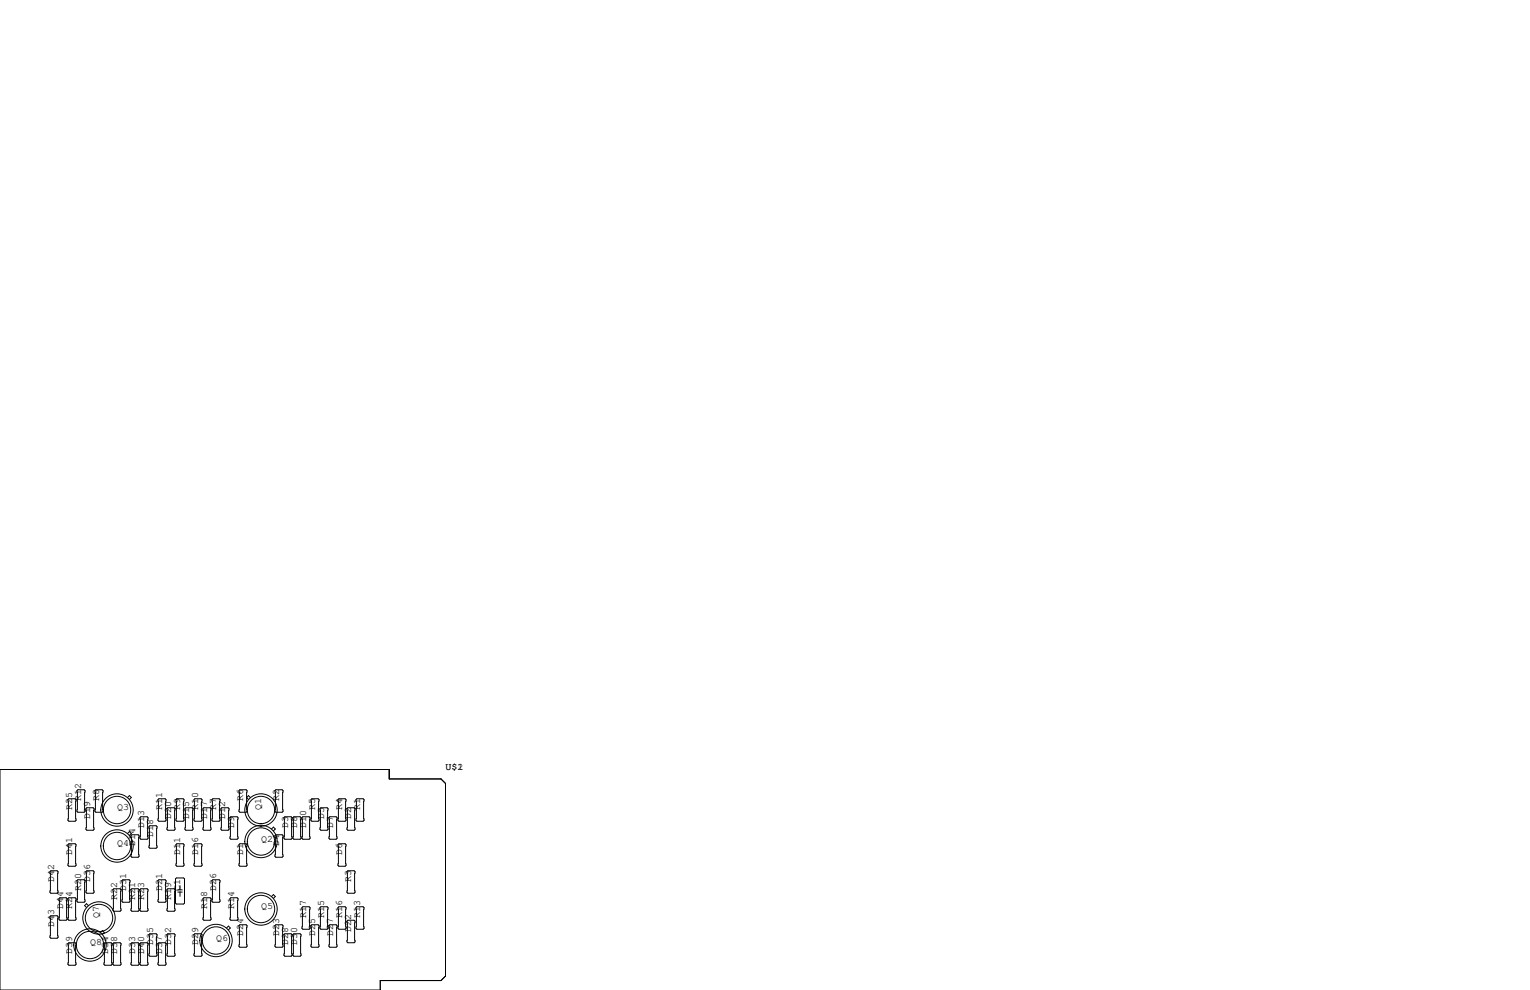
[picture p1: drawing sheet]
<svg xmlns="http://www.w3.org/2000/svg" width="432mm" height="279mm" viewBox="0 0 432 279" stroke-linecap="round" stroke-linejoin="round" font-family="sans-serif">
<g fill="none" stroke="#000" stroke-width=".28">
<path d="M0 217.2h109.9v2.6h14.6l1.2 1.3v54.4l-1.2 1.2h-17.2v2.7h-107.3zM19.4 238.1h1.8l.3 .3v5.8l-.3 .3h-1.8l-.2-.3v-5.8zM19.4 225.4h1.8l.3 .3v5.8l-.3 .3h-1.8l-.2-.3v-5.8zM22 222.9h1.7l.3 .2v5.9l-.3 .2h-1.7l-.3-.2v-5.9zM24.5 228h1.8l.2 .2v5.9l-.2 .2h-1.8l-.2-.2v-5.9zM27.1 222.9h1.7l.3 .2v5.9l-.3 .2h-1.7l-.3-.2v-5.9zM36 235.2l.5-.5 .6 .5-.6 .6M36 225.1l.5-.6 .6 .6-.6 .5M37 235.8l.2-.2h1.8l.2 .2v5.9l-.2 .2h-1.8l-.2-.2zM39.5 230.8l.3-.3h1.7l.3 .3v5.8l-.3 .3h-1.7l-.3-.3zM42 233.3l.3-.3h1.8l.2 .3v5.8l-.2 .3h-1.8l-.3-.3zM44.6 225.7l.2-.3h1.8l.3 .3v5.8l-.3 .3h-1.8l-.2-.3z"/>
<path d="M47.1 228.2l.3-.2h1.7l.3 .2v5.9l-.3 .2h-1.7l-.3-.2zM49.7 238.4l.2-.3h1.8l.2 .3v5.8l-.2 .3h-1.8l-.2-.3zM49.7 225.7l.2-.3h1.8l.2 .3v5.8l-.2 .3h-1.8l-.2-.3zM52.2 228.2l.3-.2h1.7l.3 .2v5.9l-.3 .2h-1.7l-.3-.2zM54.7 238.4l.3-.3h1.8l.2 .3v5.8l-.2 .3h-1.8l-.3-.3zM54.7 225.7l.3-.3h1.8l.2 .3v5.8l-.2 .3h-1.8l-.3-.3zM57.3 228.2l.2-.2h1.8l.3 .2v5.9l-.3 .2h-1.8l-.2-.2zM59.8 225.7l.3-.3h1.7l.3 .3v5.8l-.3 .3h-1.7l-.3-.3zM62.4 228.2l.2-.2h1.8l.2 .2v5.9l-.2 .2h-1.8l-.2-.2zM64.9 230.8l.3-.3h1.7l.3 .3v5.8l-.3 .3h-1.7l-.3-.3zM67.4 238.4l.3-.3h1.8l.2 .3v5.8l-.2 .3h-1.8l-.3-.3zM67.4 223.1l.3-.2h1.8l.2 .2v5.9l-.2 .2h-1.8l-.3-.2z"/>
<path d="M70.7 225.1l-.6-.5-.5 .5 .5 .5M76.6 234l.6-.6 .5 .6-.5 .5M77.6 223.1l.3-.2h1.7l.3 .2v5.9l-.3 .2h-1.7l-.3-.2zM77.9 235.6h1.7l.3 .2v5.9l-.3 .2h-1.7l-.3-.2v-5.9zM80.1 230.8l.3-.3h1.8l.2 .3v5.8l-.2 .3h-1.8l-.3-.3zM82.7 230.8l.2-.3h1.8l.3 .3v5.8l-.3 .3h-1.8l-.2-.3zM85.2 230.8l.3-.3h1.7l.3 .3v5.8l-.3 .3h-1.7l-.3-.3zM88 225.4h1.8l.2 .3v5.8l-.2 .3h-1.8l-.2-.3v-5.8zM90.6 228h1.7l.3 .2v5.9l-.3 .2h-1.7l-.3-.2v-5.9zM92.8 230.8l.3-.3h1.8l.2 .3v5.8l-.2 .3h-1.8l-.3-.3zM95.6 238.1h1.8l.3 .3v5.8l-.3 .3h-1.8l-.2-.3v-5.8zM95.6 225.4h1.8l.3 .3v5.8l-.3 .3h-1.8l-.2-.3v-5.8z"/>
<path d="M98.2 228h1.7l.3 .2v5.9l-.3 .2h-1.7l-.3-.2v-5.9zM100.7 225.4h1.8l.2 .3v5.8l-.2 .3h-1.8l-.2-.3v-5.8zM14.1 258.7l.3-.3h1.7l.3 .3v5.8l-.3 .3h-1.7l-.3-.3zM14.1 246l.3-.3h1.7l.3 .3v5.8l-.3 .3h-1.7l-.3-.3zM16.6 253.6l.3-.2h1.8l.2 .2v5.9l-.2 .2h-1.8l-.3-.2zM19.2 253.6l.2-.2h1.8l.3 .2v5.9l-.3 .2h-1.8l-.2-.2zM21.7 248.5l.3-.2h1.7l.3 .2v5.9l-.3 .2h-1.7l-.3-.2zM24.3 246l.2-.3h1.8l.2 .3v5.8l-.2 .3h-1.8l-.2-.3zM24.9 255.6l-.5-.6-.5 .6 .5 .5M31.9 251.1l.2-.3h1.8l.3 .3v5.8l-.3 .3h-1.8l-.2-.3zM34.4 248.5l.3-.2h1.7l.3 .2v5.9l-.3 .2h-1.7l-.3-.2zM37 251.1l.2-.3h1.8l.2 .3v5.8l-.2 .3h-1.8l-.2-.3z"/>
<path d="M39.5 251.1l.3-.3h1.7l.3 .3v5.8l-.3 .3h-1.7l-.3-.3zM44.6 248.5l.2-.2h1.8l.3 .2v5.9l-.3 .2h-1.8l-.2-.2zM47.1 251.1l.3-.3h1.7l.3 .3v5.8l-.3 .3h-1.7l-.3-.3zM49.5 248l.3-.2h2l.3 .2v6.9l-.3 .2h-2l-.3-.2zM50.2 251.8h1.2M50.2 251.1h1.2M50.8 249.9v1.2M50.8 251.8v1.2M57.3 253.6l.2-.2h1.8l.3 .2v5.9l-.3 .2h-1.8l-.2-.2zM59.8 248.5l.3-.2h1.7l.3 .2v5.9l-.3 .2h-1.7l-.3-.2zM64.9 253.6l.3-.2h1.7l.3 .2v5.9l-.3 .2h-1.7l-.3-.2zM76.6 253l.6-.5 .5 .5-.5 .5"/>
<path d="M85.2 256.2l.3-.3h1.7l.3 .3v5.8l-.3 .3h-1.7l-.3-.3zM90.3 256.2l.3-.3h1.7l.3 .3v5.8l-.3 .3h-1.7l-.3-.3zM95.4 256.2l.2-.3h1.8l.3 .3v5.8l-.3 .3h-1.8l-.2-.3zM97.9 260l.3-.3h1.7l.3 .3v5.8l-.3 .3h-1.7l-.3-.3zM97.9 246l.3-.3h1.7l.3 .3v5.8l-.3 .3h-1.7l-.3-.3zM100.5 256.2l.2-.3h1.8l.2 .3v5.8l-.2 .3h-1.8l-.2-.3zM19.2 266.3l.2-.2h1.8l.3 .2v5.9l-.3 .2h-1.8l-.2-.2zM28.4 263.2l.5-.6 .5 .6-.5 .5M29.3 266.3l.3-.2h1.8l.2 .2v5.9l-.2 .2h-1.8l-.3-.2zM31.9 266.3l.2-.2h1.8l.3 .2v5.9l-.3 .2h-1.8l-.2-.2zM37 266.3l.2-.2h1.8l.2 .2v5.9l-.2 .2h-1.8l-.2-.2zM39.5 266.3l.3-.2h1.7l.3 .2v5.9l-.3 .2h-1.7l-.3-.2z"/>
<path d="M42 263.8l.3-.3h1.8l.2 .3v5.8l-.2 .3h-1.8l-.3-.3zM44.6 266.3l.2-.2h1.8l.3 .2v5.9l-.3 .2h-1.8l-.2-.2zM47.1 263.8l.3-.3h1.7l.3 .3v5.8l-.3 .3h-1.7l-.3-.3zM54.7 263.8l.3-.3h1.8l.2 .3v5.8l-.2 .3h-1.8l-.3-.3zM63.9 261.9l.6-.5 .5 .5-.5 .5M67.4 261.2l.3-.2h1.8l.2 .2v5.9l-.2 .2h-1.8l-.3-.2zM77.6 261.2l.3-.2h1.7l.3 .2v5.9l-.3 .2h-1.7l-.3-.2zM80.1 263.8l.3-.3h1.8l.2 .3v5.8l-.2 .3h-1.8l-.3-.3zM82.7 263.8l.2-.3h1.8l.3 .3v5.8l-.3 .3h-1.8l-.2-.3zM87.8 261.2l.2-.2h1.8l.2 .2v5.9l-.2 .2h-1.8l-.2-.2zM92.8 261.2l.3-.2h1.8l.2 .2v5.9l-.2 .2h-1.8l-.3-.2z"/>
<circle cx="33" cy="238.8" r="4.6"/>
<circle cx="33" cy="228.6" r="4.6"/>
<circle cx="33" cy="238.8" r="3.9"/>
<circle cx="33" cy="228.6" r="3.9"/>
<circle cx="73.7" cy="228.6" r="4.6"/>
<circle cx="73.7" cy="228.6" r="3.9"/>
<circle cx="73.7" cy="237.5" r="4.6"/>
<circle cx="73.7" cy="237.5" r="3.9"/>
<circle cx="27.9" cy="259.1" r="4.6"/>
<circle cx="27.9" cy="259.1" r="3.9"/>
<circle cx="73.7" cy="256.5" r="3.9"/>
<circle cx="73.7" cy="256.5" r="4.6"/>
<circle cx="25.4" cy="266.7" r="3.9"/>
<circle cx="25.4" cy="266.7" r="4.6"/>
<circle cx="61" cy="265.4" r="3.9"/>
<circle cx="61" cy="265.4" r="4.6"/>
</g>
<g font-size="2.8">
<text x="125.7" y="217.2">U$1</text>
<text x="129.1" y="217.2">2</text>
<text x="22.9" y="226.1" transform="rotate(-90 22.9 226.1)">R12</text>
<text x="27.9" y="226.1" transform="rotate(-90 27.9 226.1)">R8</text>
<text x="68.6" y="226.1" transform="rotate(-90 68.6 226.1)">R6</text>
<text x="78.7" y="226.1" transform="rotate(-90 78.7 226.1)">R2</text>
<text x="20.3" y="228.6" transform="rotate(-90 20.3 228.6)">R25</text>
<text x="25.4" y="231.1" transform="rotate(-90 25.4 231.1)">D19</text>
<text x="33" y="228.6">Q3</text>
<text x="40.6" y="233.7" transform="rotate(-90 40.6 233.7)">D13</text>
<text x="45.7" y="228.6" transform="rotate(-90 45.7 228.6)">R11</text>
<text x="48.3" y="231.1" transform="rotate(-90 48.3 231.1)">D20</text>
<text x="50.8" y="228.6" transform="rotate(-90 50.8 228.6)">R9</text>
<text x="53.3" y="231.1" transform="rotate(-90 53.3 231.1)">D15</text>
<text x="55.9" y="228.6" transform="rotate(-90 55.9 228.6)">R10</text>
<text x="58.4" y="231.1" transform="rotate(-90 58.4 231.1)">D17</text>
<text x="61" y="228.6" transform="rotate(-90 61 228.6)">R7</text>
<text x="63.5" y="231.1" transform="rotate(-90 63.5 231.1)">D12</text>
<text x="66" y="233.7" transform="rotate(-90 66 233.7)">D9</text>
<text x="73.7" y="228.6" transform="rotate(-90 73.7 228.6)">Q1</text>
<text x="81.3" y="233.7" transform="rotate(-90 81.3 233.7)">D3</text>
<text x="83.8" y="233.7" transform="rotate(-90 83.8 233.7)">D8</text>
<text x="86.4" y="233.7" transform="rotate(-90 86.4 233.7)">D10</text>
<text x="88.9" y="228.6" transform="rotate(-90 88.9 228.6)">R5</text>
<text x="91.4" y="231.1" transform="rotate(-90 91.4 231.1)">D5</text>
<text x="94" y="233.7" transform="rotate(-90 94 233.7)">D7</text>
<text x="96.5" y="228.6" transform="rotate(-90 96.5 228.6)">R4</text>
<text x="99.1" y="231.1" transform="rotate(-90 99.1 231.1)">D2</text>
<text x="101.6" y="228.6" transform="rotate(-90 101.6 228.6)">R1</text>
<text x="33" y="238.8">Q4</text>
<text x="38.1" y="238.8" transform="rotate(-90 38.1 238.8)">D14</text>
<text x="43.2" y="236.2" transform="rotate(-90 43.2 236.2)">D18</text>
<text x="73.7" y="237.5">Q2</text>
<text x="78.7" y="238.8" transform="rotate(-90 78.7 238.8)">D4</text>
<text x="20.3" y="241.3" transform="rotate(-90 20.3 241.3)">D41</text>
<text x="50.8" y="241.3" transform="rotate(-90 50.8 241.3)">D11</text>
<text x="55.9" y="241.3" transform="rotate(-90 55.9 241.3)">D16</text>
<text x="68.6" y="241.3" transform="rotate(-90 68.6 241.3)">D1</text>
<text x="96.5" y="241.3" transform="rotate(-90 96.5 241.3)">D6</text>
<text x="15.2" y="248.9" transform="rotate(-90 15.2 248.9)">D42</text>
<text x="22.9" y="251.5" transform="rotate(-90 22.9 251.5)">R20</text>
<text x="25.4" y="248.9" transform="rotate(-90 25.4 248.9)">D36</text>
<text x="35.6" y="251.5" transform="rotate(-90 35.6 251.5)">D31</text>
<text x="45.7" y="251.5" transform="rotate(-90 45.7 251.5)">D21</text>
<text x="50.8" y="251.5" transform="rotate(-90 50.8 251.5)">C1</text>
<text x="61" y="251.5" transform="rotate(-90 61 251.5)">D26</text>
<text x="99.1" y="248.9" transform="rotate(-90 99.1 248.9)">R3</text>
<text x="17.8" y="256.5" transform="rotate(-90 17.8 256.5)">D44</text>
<text x="20.3" y="256.5" transform="rotate(-90 20.3 256.5)">R24</text>
<text x="33" y="254" transform="rotate(-90 33 254)">R22</text>
<text x="38.1" y="254" transform="rotate(-90 38.1 254)">R21</text>
<text x="40.6" y="254" transform="rotate(-90 40.6 254)">R23</text>
<text x="48.3" y="254" transform="rotate(-90 48.3 254)">R19</text>
<text x="58.4" y="256.5" transform="rotate(-90 58.4 256.5)">R18</text>
<text x="66" y="256.5" transform="rotate(-90 66 256.5)">R14</text>
<text x="73.7" y="256.5">Q5</text>
<text x="15.2" y="261.6" transform="rotate(-90 15.2 261.6)">D43</text>
<text x="27.9" y="259.1" transform="rotate(-90 27.9 259.1)">Q7</text>
<text x="86.4" y="259.1" transform="rotate(-90 86.4 259.1)">R17</text>
<text x="91.4" y="259.1" transform="rotate(-90 91.4 259.1)">R15</text>
<text x="96.5" y="259.1" transform="rotate(-90 96.5 259.1)">R16</text>
<text x="99.1" y="262.9" transform="rotate(-90 99.1 262.9)">D22</text>
<text x="101.6" y="259.1" transform="rotate(-90 101.6 259.1)">R13</text>
<text x="20.3" y="269.2" transform="rotate(-90 20.3 269.2)">D39</text>
<text x="25.4" y="266.7">Q8</text>
<text x="30.5" y="269.2" transform="rotate(-90 30.5 269.2)">D34</text>
<text x="33" y="269.2" transform="rotate(-90 33 269.2)">D38</text>
<text x="38.1" y="269.2" transform="rotate(-90 38.1 269.2)">D33</text>
<text x="40.6" y="269.2" transform="rotate(-90 40.6 269.2)">D40</text>
<text x="43.2" y="266.7" transform="rotate(-90 43.2 266.7)">D35</text>
<text x="45.7" y="269.2" transform="rotate(-90 45.7 269.2)">D37</text>
<text x="48.3" y="266.7" transform="rotate(-90 48.3 266.7)">D32</text>
<text x="55.9" y="266.7" transform="rotate(-90 55.9 266.7)">D29</text>
<text x="61" y="265.4">Q6</text>
<text x="68.6" y="264.2" transform="rotate(-90 68.6 264.2)">D24</text>
<text x="78.7" y="264.2" transform="rotate(-90 78.7 264.2)">D23</text>
<text x="81.3" y="266.7" transform="rotate(-90 81.3 266.7)">D28</text>
<text x="83.8" y="266.7" transform="rotate(-90 83.8 266.7)">D30</text>
<text x="88.9" y="264.2" transform="rotate(-90 88.9 264.2)">D25</text>
<text x="94" y="264.2" transform="rotate(-90 94 264.2)">D27</text>
</g>
</svg>
